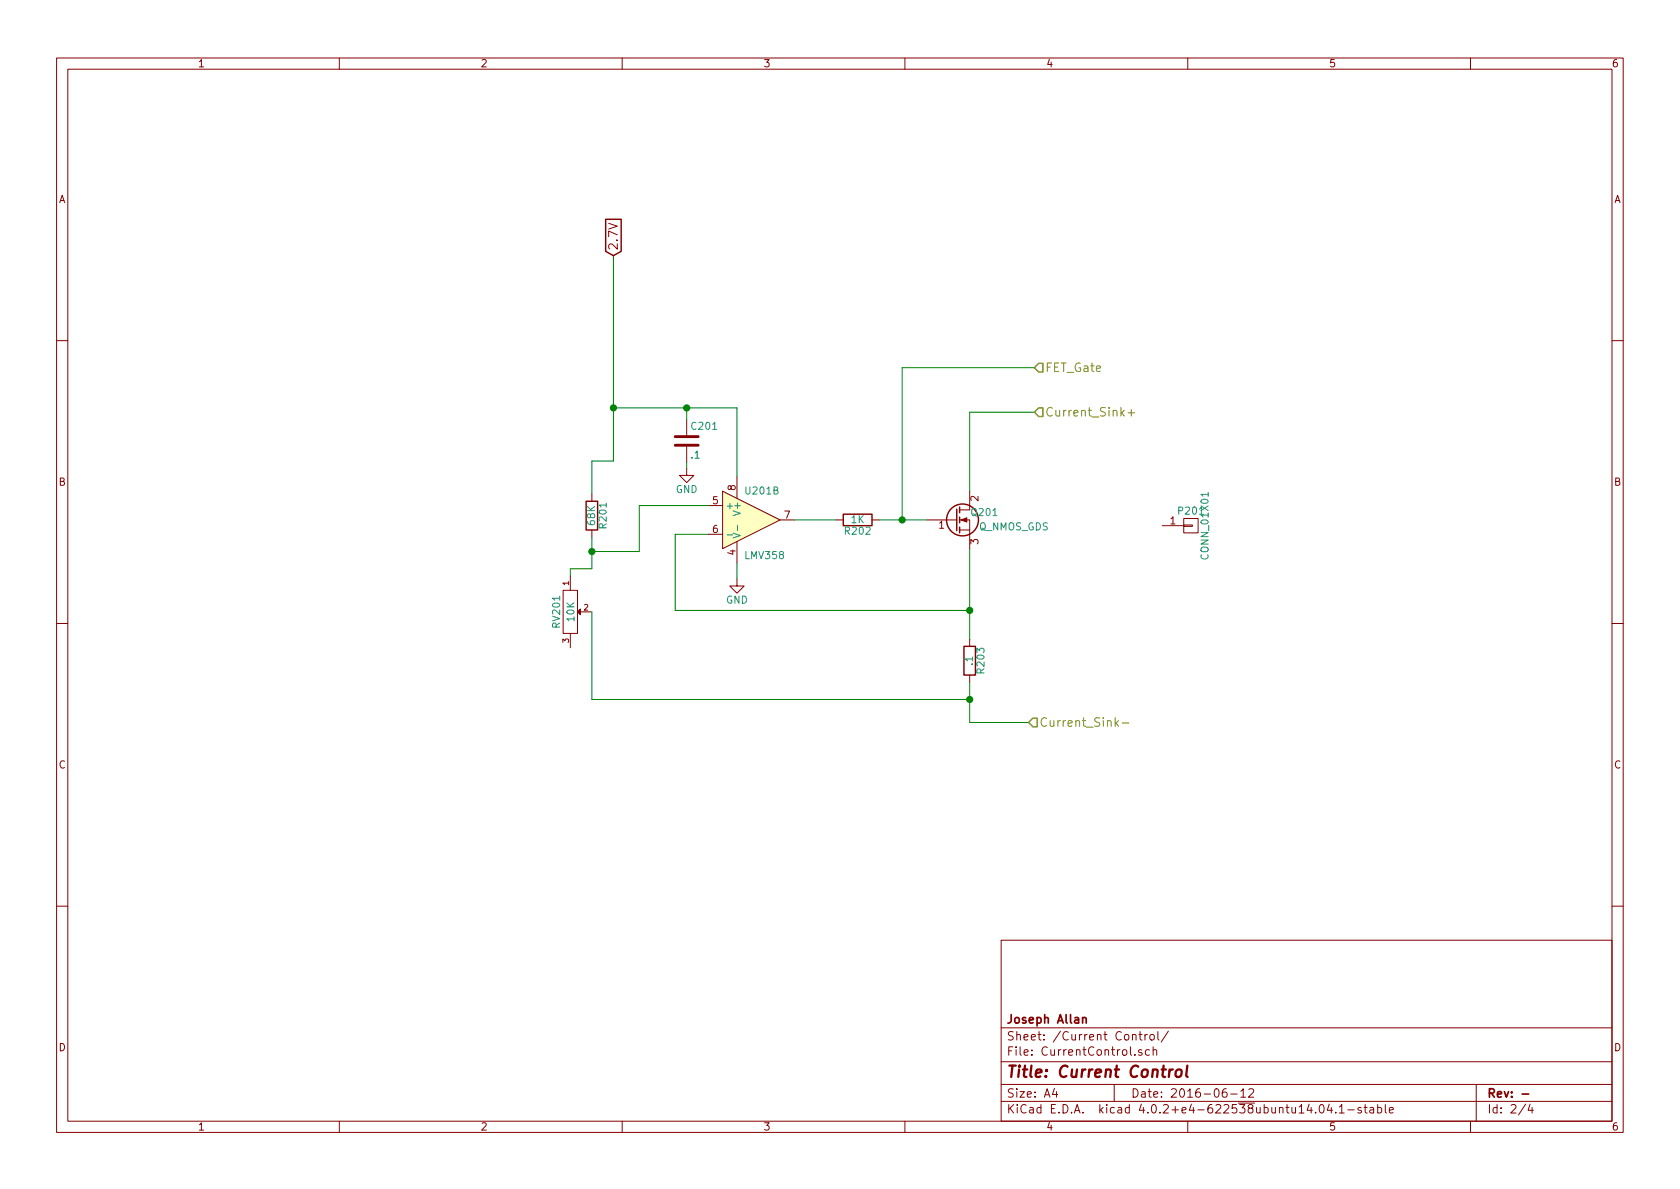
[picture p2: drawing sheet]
EESchema Schematic File Version 2
LIBS:CSOS-rescue
LIBS:power
LIBS:device
LIBS:transistors
LIBS:conn
LIBS:linear
LIBS:regul
LIBS:74xx
LIBS:cmos4000
LIBS:adc-dac
LIBS:memory
LIBS:xilinx
LIBS:microcontrollers
LIBS:dsp
LIBS:microchip
LIBS:analog_switches
LIBS:motorola
LIBS:texas
LIBS:intel
LIBS:audio
LIBS:interface
LIBS:digital-audio
LIBS:philips
LIBS:display
LIBS:cypress
LIBS:siliconi
LIBS:opto
LIBS:atmel
LIBS:contrib
LIBS:valves
LIBS:CSOS
LIBS:CSOS-cache
EELAYER 25 0
EELAYER END
$Descr A4 11693 8268
encoding utf-8
Sheet 2 4
Title "Current Control"
Date "2016-06-12"
Rev "-"
Comp "Joseph Allan"
Comment1 ""
Comment2 ""
Comment3 ""
Comment4 ""
$EndDescr
$Comp
L LMV358 U201
U 2 1
P 5230 3610
F 0 "U201" H 5180 3810 50  0000 L CNN
F 1 "LMV358" H 5180 3360 50  0000 L CNN
F 2 "SMD_Packages:SOIC-8-N" H 5230 3610 50  0001 C CNN
F 3 "http://www.st.com/content/ccc/resource/technical/document/datasheet/b9/d8/3b/8f/a1/8f/46/01/CD00079372.pdf/files/CD00079372.pdf/jcr:content/translations/en.CD00079372.pdf" H 5230 3610 50  0001 C CNN
F 4 "LMV358IDT" H 5230 3610 60  0001 C CNN "MPN"
	2    5230 3610
	1    0    0    -1  
$EndComp
$Comp
L R R203
U 1 1
P 6750 4590
F 0 "R203" V 6830 4590 50  0000 C CNN
F 1 ".1" V 6750 4590 50  0000 C CNN
F 2 "Resistors_ThroughHole:Resistor_Horizontal_RM15mm" V 6680 4590 50  0001 C CNN
F 3 "" H 6750 4590 50  0000 C CNN
F 4 "AC01000001007JA100" V 6750 4590 60  0001 C CNN "MPN"
	1    6750 4590
	1    0    0    -1  
$EndComp
$Comp
L R R201
U 1 1
P 4120 3580
F 0 "R201" V 4200 3580 50  0000 C CNN
F 1 "68K" V 4120 3580 50  0000 C CNN
F 2 "Resistors_SMD:R_0805_HandSoldering" V 4050 3580 50  0001 C CNN
F 3 "" H 4120 3580 50  0000 C CNN
	1    4120 3580
	1    0    0    -1  
$EndComp
$Comp
L GND #PWR03
U 1 1
P 5130 4020
F 0 "#PWR03" H 5130 3770 50  0001 C CNN
F 1 "GND" H 5130 3870 50  0000 C CNN
F 2 "" H 5130 4020 50  0000 C CNN
F 3 "" H 5130 4020 50  0000 C CNN
	1    5130 4020
	1    0    0    -1  
$EndComp
$Comp
L POT-RESCUE-CSOS RV201
U 1 1
P 3970 4250
F 0 "RV201" H 3970 4150 50  0000 C CNN
F 1 "10K" H 3970 4250 50  0000 C CNN
F 2 "CSOS:P090L-02F25BR10K" H 3970 4250 50  0001 C CNN
F 3 "" H 3970 4250 50  0000 C CNN
F 4 "P090L-02F25BR10K" H 3970 4250 60  0001 C CNN "MPN"
	1    3970 4250
	0    1    1    0   
$EndComp
Wire Wire Line
	5130 2830 5130 3310
Wire Wire Line
	6750 3810 6750 4440
Wire Wire Line
	4270 1770 4270 3200
Connection ~ 6750 4860
Wire Wire Line
	4120 4860 6750 4860
Connection ~ 4120 3830
Wire Wire Line
	4450 3830 4120 3830
Wire Wire Line
	4120 3730 4120 3950
Wire Wire Line
	4450 3510 4450 3830
Wire Wire Line
	4930 3510 4450 3510
Wire Wire Line
	5130 3910 5130 4020
Wire Wire Line
	4700 3710 4930 3710
Wire Wire Line
	4700 4240 4700 3710
Wire Wire Line
	4700 4240 6750 4240
$Comp
L C C201
U 1 1
P 4780 3060
F 0 "C201" H 4805 3160 50  0000 L CNN
F 1 ".1" H 4805 2960 50  0000 L CNN
F 2 "Capacitors_SMD:C_0805_HandSoldering" H 4818 2910 50  0001 C CNN
F 3 "" H 4780 3060 50  0000 C CNN
F 4 "08055C104KAT2A" H 4780 3060 60  0001 C CNN "MPN"
	1    4780 3060
	1    0    0    -1  
$EndComp
$Comp
L GND #PWR04
U 1 1
P 4780 3250
F 0 "#PWR04" H 4780 3000 50  0001 C CNN
F 1 "GND" H 4780 3100 50  0000 C CNN
F 2 "" H 4780 3250 50  0000 C CNN
F 3 "" H 4780 3250 50  0000 C CNN
	1    4780 3250
	1    0    0    -1  
$EndComp
Wire Wire Line
	4780 3250 4780 3210
Wire Wire Line
	4120 4250 4120 4860
Connection ~ 6750 4240
Wire Wire Line
	4270 2830 5130 2830
Connection ~ 4270 2830
Wire Wire Line
	4780 2910 4780 2830
Connection ~ 4780 2830
$Comp
L R R202
U 1 1
P 5970 3610
F 0 "R202" V 6050 3610 50  0000 C CNN
F 1 "1K" V 5970 3610 50  0000 C CNN
F 2 "Resistors_SMD:R_0805_HandSoldering" V 5900 3610 50  0001 C CNN
F 3 "" H 5970 3610 50  0000 C CNN
	1    5970 3610
	0    1    1    0   
$EndComp
Wire Wire Line
	5820 3610 5530 3610
Wire Wire Line
	6120 3610 6450 3610
Wire Wire Line
	6750 3410 6750 2860
Wire Wire Line
	6750 2860 7200 2860
Wire Wire Line
	6280 3610 6280 2550
Wire Wire Line
	6280 2550 7200 2550
Connection ~ 6280 3610
Text HLabel 7200 2860 2    60   Input ~ 0
Current_Sink+
Text HLabel 7200 2550 2    60   Input ~ 0
FET_Gate
Text GLabel 4270 1770 1    60   Input ~ 0
2.7V
Wire Wire Line
	6750 4740 6750 5020
Wire Wire Line
	6750 5020 7160 5020
Text HLabel 7160 5020 2    60   Input ~ 0
Current_Sink-
$Comp
L CONN_01X01 P201
U 1 1
P 8290 3650
F 0 "P201" H 8290 3750 50  0000 C CNN
F 1 "CONN_01X01" V 8390 3650 50  0000 C CNN
F 2 "CSOS:FA-T220-38E" H 8290 3650 50  0001 C CNN
F 3 "http://www.ohmite.com/cat/sink_f_r.pdf" H 8290 3650 50  0001 C CNN
F 4 "FA-T220-38E" H 8290 3650 60  0001 C CNN "MPN"
	1    8290 3650
	1    0    0    -1  
$EndComp
Wire Wire Line
	4270 3200 4120 3200
Wire Wire Line
	4120 3200 4120 3430
Wire Wire Line
	4120 3950 3970 3950
Wire Wire Line
	3970 3950 3970 4000
$Comp
L Q_NMOS_GDS Q201
U 1 1
P 6650 3610
F 0 "Q201" H 6950 3660 50  0000 R CNN
F 1 "Q_NMOS_GDS" H 7300 3560 50  0000 R CNN
F 2 "TO_SOT_Packages_THT:TO-220_Neutral123_Vertical" H 6850 3710 50  0001 C CNN
F 3 "" H 6650 3610 50  0001 C CNN
F 4 "IRL540NPBF " H 6650 3610 60  0001 C CNN "MPN"
	1    6650 3610
	1    0    0    -1  
$EndComp
$EndSCHEMATC
